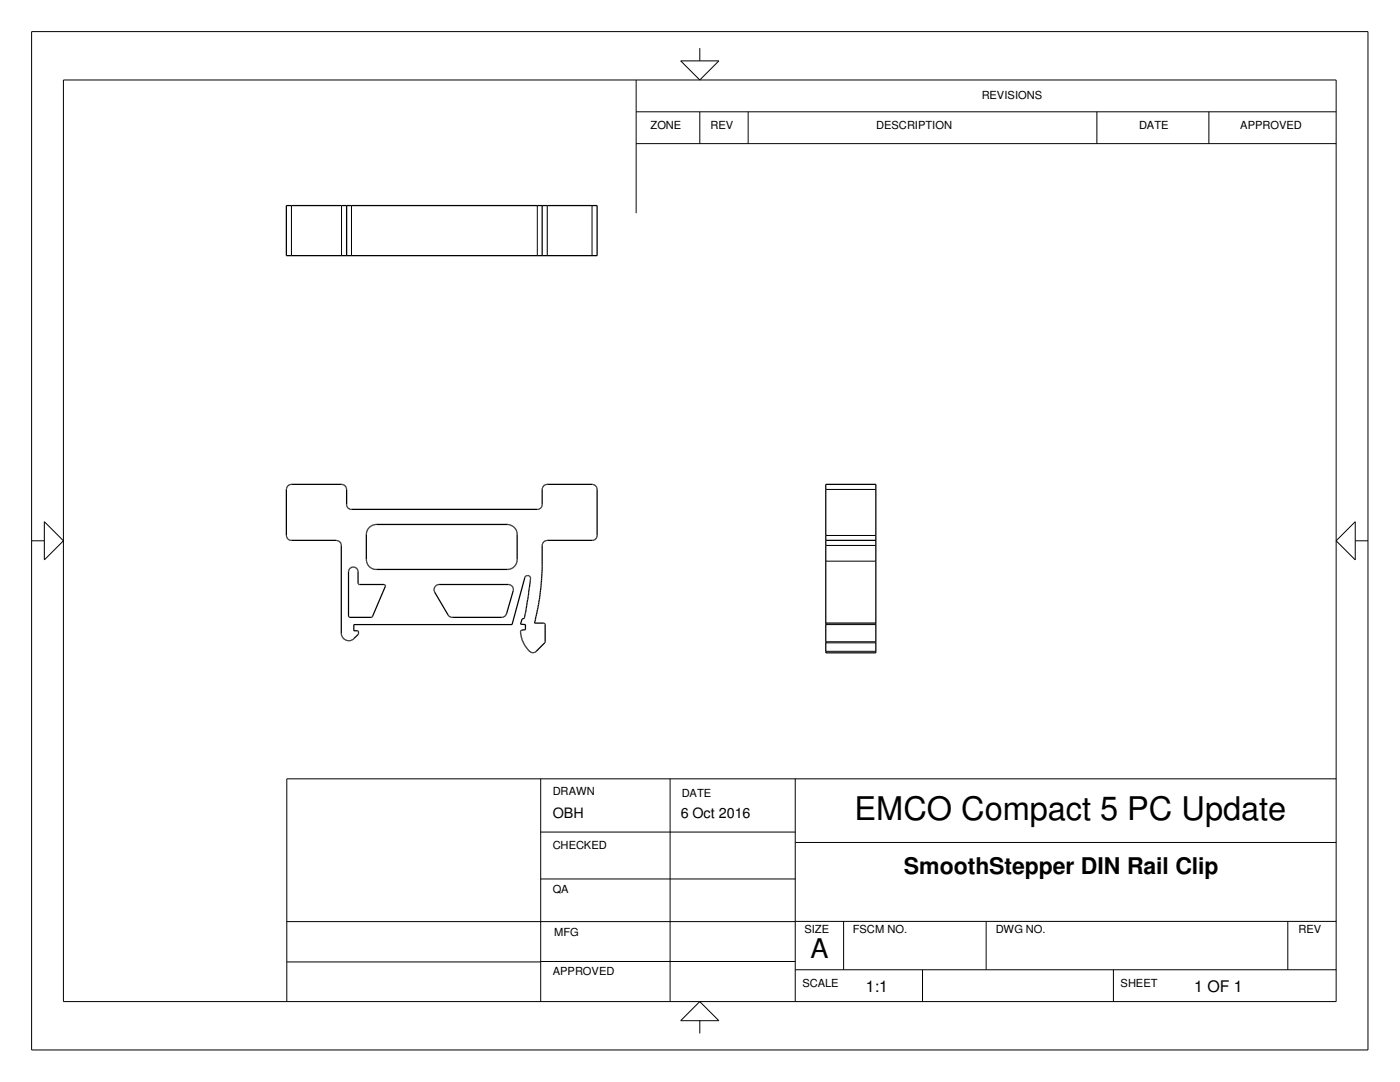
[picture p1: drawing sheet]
<svg xmlns="http://www.w3.org/2000/svg" width="279mm" height="216mm" viewBox="0 0 279 216" stroke-linecap="round" stroke-linejoin="round" font-family="sans-serif">
<g fill="none" stroke="#000" stroke-width=".25">
<path d="M57.1 41h62.1v10h-62.1zM69.2 41v10M108.2 41v10M57.2 97.3h.1M57.3 97.1v.1M57.6 96.8l.4-.2h10.3l.4 .2M57.7 96.8l-.3 .2-.3 .6v9.3l.3 .5M68.6 96.8l.4 .3M69 97.1l.1 .3 .1 3.5 .2 .4M69 97.1h.1M69 97.2h.1M69.1 97.5h.1"/>
<path d="M108.3 97.3l-.1 .1M108.5 96.9l-.3 .6v3.4l-.5 .6M108.5 96.9h.1M108.6 96.8l.5-.2h9.2l.7 .5M108.7 96.8l-.1 .1M118.7 96.8h.1M119 97.1l.1 .3v9.7l-.5 .6M119 97.1h.1M119.1 97.5h.1M164.8 96.6h10v33.7h-10zM57.3 107.3h.1M57.4 107.4h.1"/>
<path d="M57.4 107.4l.3 .3M57.7 107.7l.2 .1h9.2l.5 .2M67.5 107.9l.4 .3M67.7 108h.1M67.9 108.2h.1M67.9 108.3l.2 .2M67.9 108.2v.1M68 108.4l.1 18.1a1.49 1.49 0 0 0 1 1.2 1.49 1.49 0 0 0 1.6-.3l.8-.9v-.5l-.9-.1v-1.3h31.6l2.5-9.4 .4-.3h.5a.84 .84 0 0 1 .2 1.1l-1.2 7.3M69.4 101.3h.1M69.5 101.3l.4 .3h37.6l.2-.1M69.6 113.7h.1M69.6 101.5h.1"/>
<path d="M69.7 113.5l.6-.3h.5l.5 .3 .2 .4v2.5l.1 .2 5.2 .1 .1 .1-2.6 6.3-.1 .1h-4.4l-.2-.2v-9zM70 113.3h.1M71.5 116.5h.1M73.3 105.7v.1M73.6 105.4l.7-.5 .6-.3h26.5a1.96 1.96 0 0 1 1.3 .8l.5 1v5.5a1.96 1.96 0 0 1-1.6 1.7h-26.8a2.02 2.02 0 0 1-1.7-1.8v-5.3zM76.7 116.6v.1M87.5 116.6v.1M101.6 116.6v.1M101.8 116.7h-14.5l-.6 .4-.1 .4 .1 .7 2.7 4.5 .6 .4 10.3 .1 .4-.2M101.8 116.7h.1M101.9 116.7l.5 .5M102 116.8h.1"/>
<path d="M102.3 117.1h.1M102.4 117.2v.7l-1.4 4.6M102.4 117.2v.1M105 114.9h.1M107.7 101.6h-.1M107.7 101.5h.1M107.8 101.4h.1M108 101.3h.1M108.3 108.5h-.1M108.3 108.3v.1M108.8 107.9l-.3 .3-.3 .5-.1 6.7a52.1 52.1 0 0 1-1.4 8.9h1.9l.2 .2v3.7l-1.9 1.9M118.6 107.7l-9.4 .1-.5 .2"/>
<path d="M118.7 107.7h-.1M118.8 107.6h.1M118.9 107.5h.1M119.2 107l-.1 .1M164.8 107.8h10M69.6 123.1h.1M71.4 125.9h.1M74.3 123.1h.1M89.5 122.7v.1M89.5 122.9h.1M89.8 123.1h.1M100.6 123.1h.1"/>
<path d="M100.7 123h.1M100.9 122.8l-.1 .2M100.9 122.8h.1M101 122.7h.1M101 122.6l-.1 .2M101 122.5v.1M103.9 125.9l.1 1.1 .3 .8 .5 1.1 .8 1a1.08 1.08 0 0 0 1.2 .2M103.9 125.9h.1M104.6 123.4l-.4 .1-.3 1 1 .1v1l-1 .3M104.6 123.3v.1M105.8 130v.1M106 130.2h.1"/>
<path d="M106.8 130.1h.1M164.8 124.3h10"/>
</g>
<g fill="none" stroke="#000" stroke-width=".2">
<path d="M6.3 6.3h266.7v203.2h-266.7zM12.7 16h254v183.9h-254zM127 16v26.5M135.8 12.1h7.7l-3.8 3.9zM139.7 9.6v2.5M127 22.3h139.7M127 28.7h139.7M139.7 22.3v6.4M149.3 22.3v6.4M218.9 22.3v6.4M241.3 22.3v6.4M58.2 41v10"/>
<path d="M68.2 41v10M70.1 41v10M107.2 41v10M109.2 41v10M118.2 41v10M164.8 97.7h10M6.3 107.9h2.5M8.8 104.1l3.9 3.8-3.9 3.8zM164.8 112h10M164.8 106.8h10M164.8 108.8h10M270.5 104.1v7.6l-3.8-3.8z"/>
<path d="M270.5 107.9h2.5M164.8 124.6h10M164.8 128.3h10M164.8 128.1h10M164.8 130h10M107.9 155.4v44.5M133.7 155.4v44.5M158.7 155.4v44.5M266.7 155.4h-209.5v44.5M107.9 175.4h50.8M107.9 166h50.8M158.7 168.1h108"/>
<path d="M57.2 191.9h50.7M57.2 183.9h101.5M107.9 191.9h50.8M139.7 199.9l3.8 3.8h-7.7zM158.7 193.5h108M158.7 183.9h108M168.4 183.9v9.6M184.1 193.5v6.4M196.8 183.9v9.6M222.2 193.5v6.4M257 183.9v9.6M139.7 203.7v2.5"/>
</g>
<text font-size="6.5" x="170.6" y="163.7">EMCO Compact 5 PC Update</text>
<text font-size="5.4" x="161.8" y="191.2">A</text>
<text font-size="4.6" x="180.4" y="174.4">SmoothStepper DIN Rail Clip</text>
<g font-size="3.2">
<text x="172.8" y="197.9">1:1</text>
<text x="238.3" y="197.9">1 OF 1</text>
</g>
<g font-size="2.9">
<text x="110.3" y="163.3">OBH</text>
<text x="135.8" y="163.2">6 Oct 2016</text>
</g>
<g font-size="2.2">
<text x="195.9" y="19.7">REVISIONS</text>
<text x="129.8" y="25.8">ZONE</text>
<text x="141.8" y="25.8">REV</text>
<text x="174.9" y="25.8">DESCRIPTION</text>
<text x="227.3" y="25.8">DATE</text>
<text x="247.5" y="25.8">APPROVED</text>
<text x="110.3" y="158.7">DRAWN</text>
<text x="136.1" y="159">DATE</text>
<text x="110.3" y="169.4">CHECKED</text>
<text x="110.3" y="178.3">QA</text>
<text x="110.6" y="186.8">MFG</text>
<text x="160.5" y="186.2">SIZE</text>
<text x="170.2" y="186.2">FSCM NO.</text>
<text x="198.7" y="186.2">DWG NO.</text>
<text x="259.2" y="186.2">REV</text>
<text x="110.3" y="194.6">APPROVED</text>
<text x="160.1" y="197">SCALE</text>
<text x="223.6" y="197">SHEET</text>
</g>
</svg>
